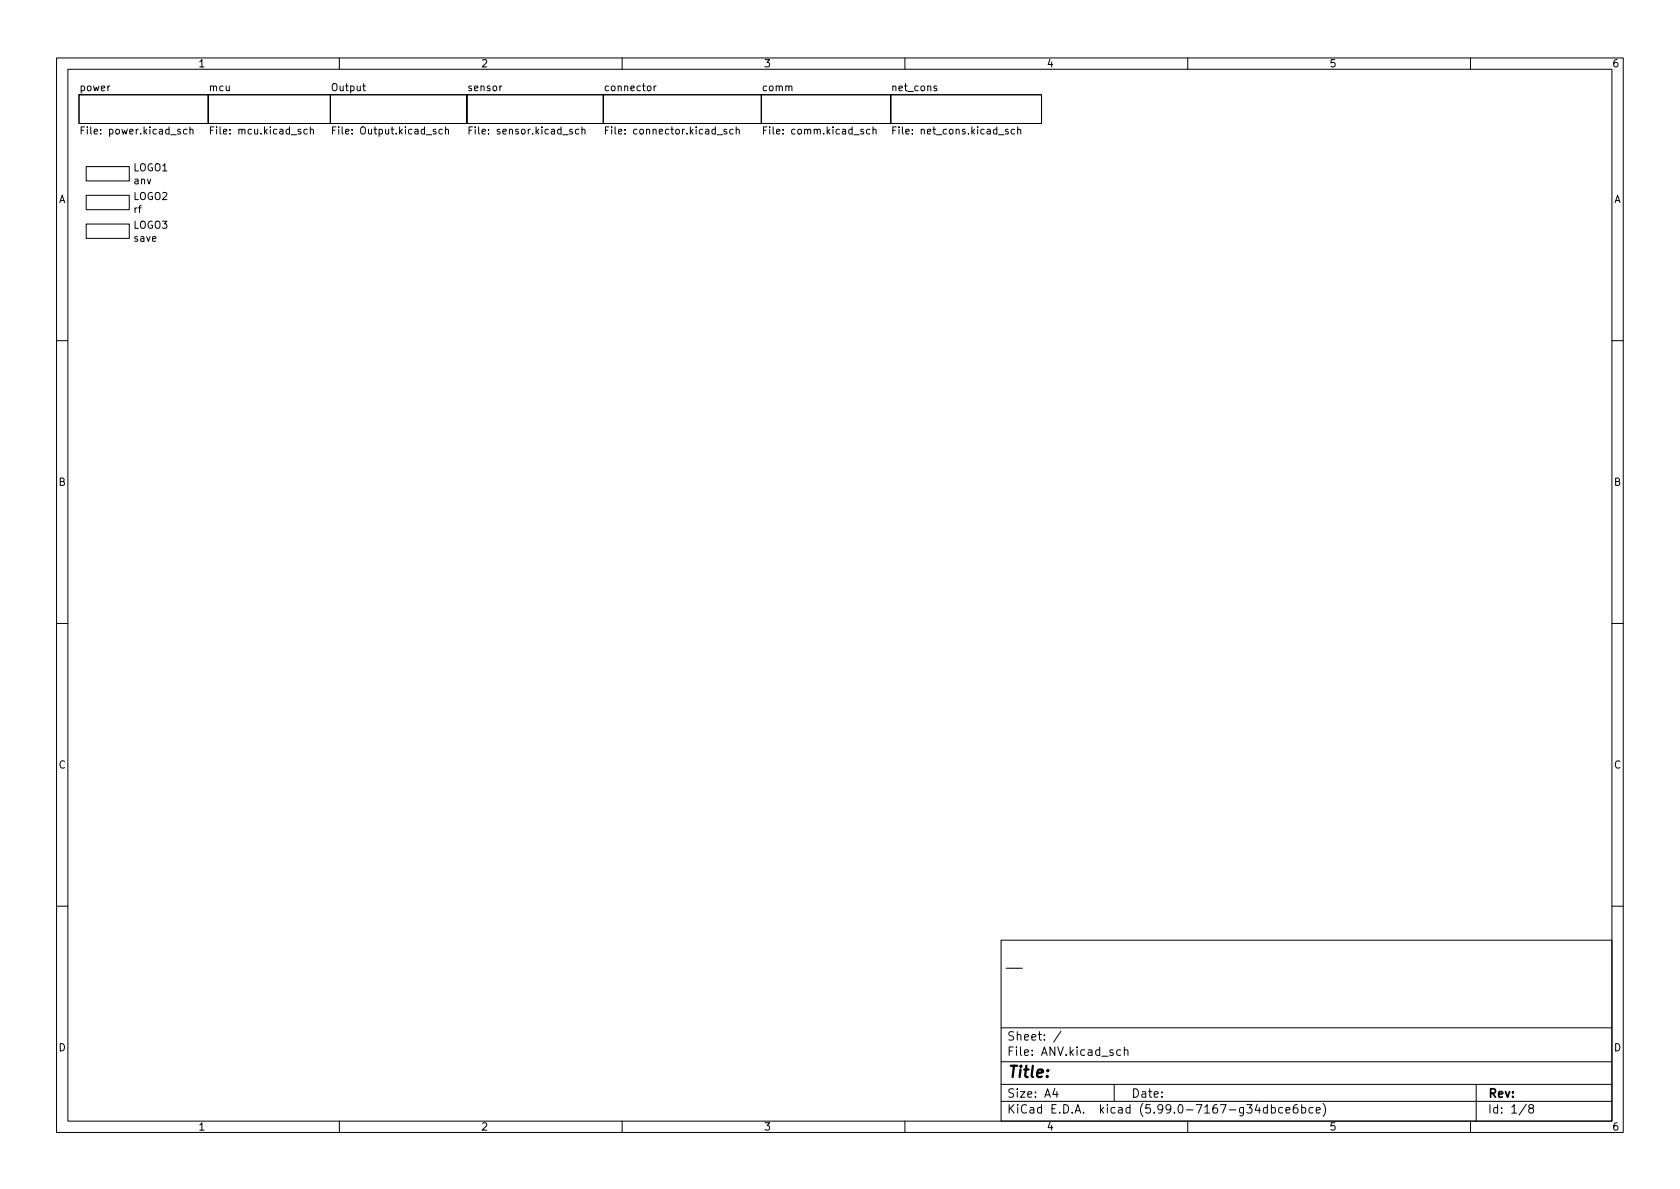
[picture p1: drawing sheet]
<svg xmlns="http://www.w3.org/2000/svg" width="297mm" height="210mm" viewBox="0 0 297 210" stroke-linecap="round" stroke-linejoin="round" font-family="sans-serif">
<g fill="none" stroke="#000" stroke-width=".18">
<path d="M10 10.2h277v190.1h-277zM12 12.2h273v186.1h-273zM14 16.8h22.8v5h-22.8zM36.8 16.8h21.6v5h-21.6zM58.4 16.8h24.1v5h-24.1zM60 10.2v2M82.5 16.8h24.2v5h-24.2zM106.7 16.8h27.9v5h-27.9zM110 10.2v2M115.6 15.2v.9M116 15.2l-.4 .2M134.6 16.8h22.9v5h-22.9z"/>
<path d="M157.5 16.8h26.6v5h-26.6zM160 10.2v2M165.6 15.3l-.3-.1-.2 .2 .1 .2 .4 .1v.3h-.5M210 10.2v2M260 10.2v2M14.4 23h.4M15 22.4h-.6v1.3M15.2 34.5h7.7v2.6h-7.7zM15.2 29.5h7.7v2.5h-7.7zM15.2 39.6h7.7v2.6h-7.7zM33 22.9h-.3l-.3 .2 .2 .5h.4M33.6 23l.2-.1h.3v.8"/>
<path d="M33.6 22.4v1.3M37.2 23h.4M37.8 22.4h-.6v1.3M54.3 22.9h-.3l-.3 .2 .1 .5h.5M54.9 23l.2-.1h.3v.8M54.9 22.4v1.3M58.8 23h.4M59.4 22.4h-.6v1.3M78.2 22.9h-.3l-.3 .2 .1 .5h.5M78.8 23l.1-.1h.3l.1 .8M78.8 22.4v1.3M82.9 23h.5"/>
<path d="M83.5 22.4h-.6v1.3M102.3 22.9h-.3l-.3 .2 .2 .5h.4M102.9 23l.2-.1h.3v.8M102.9 22.4v1.3M107.1 23h.4M107.7 22.4h-.6v1.3M128.5 22.9h-.3l-.2 .1v.2l.5 .1v.3h-.5M129.6 22.9h-.3l-.3 .2 .1 .5h.5M130.2 23l.1-.1h.3l.1 .8M130.2 22.4v1.3M135 23h.4M135.6 22.4h-.6v1.3"/>
<path d="M153.8 22.9h-.4l-.2 .2 .1 .5h.5M154.4 23l.1-.1h.3l.1 .8M154.4 22.4v1.3M157.9 23h.4M158.5 22.4h-.6v1.3M179.4 22.9h-.4l-.2 .2 .1 .5h.5M179.9 23l.2-.1h.3l.1 .8M179.9 22.4v1.3M10 60.2h2M285 60.2h2M10 110.2h2M285 110.2h2"/>
<path d="M10 160.2h2M177 166.3h108v32h-108zM285 160.2h2M60 198.3v2M110 198.3v2M160 198.3v2M177 194.8h108M177 191.8h108M177 187.8h108M177 181.8h108M186.5 192.5l-.4 1h1M186.9 193v1"/>
<path d="M187.6 182.4l-1.3 1.9M197 191.8v3M198.1 185.7l-.4-.1-.3 .3v.4l.2 .3h.5M198.8 185.8l.2-.2 .4 .1v.9M198.8 185.1v1.5M210 198.3v2M224.1 195.9l-.5-.1-.2 .3v.4l.1 .3h.6M224.1 195.3v1.5M224.8 195.9l.4-.1 .3 .3v.4l-.1 .3h-.6M224.8 195.3v1.5M226.8 195.9l-.4-.1-.3 .3v.4l.1 .3h.6M227.4 196.3l.7-.1-.1-.3-.4-.1-.2 .2v.8h.6"/>
<path d="M229.4 195.3a.59 .59 0 0 0-.8 .7v.5l.2 .3h.4l.2-.1 .1-.5-.1-.2-.5-.1-.3 .3M230.1 195.9l.5-.1 .3 .3v.4l-.2 .3h-.6M230.1 195.3v1.5M232.1 195.9l-.4-.1-.3 .3v.4l.2 .3h.5M232.7 196.3l.7-.1v-.3l-.5-.1-.2 .2 .1 .8h.6M233.9 195.1a1.72 1.72 0 0 1 0 2.3M260 198.3v2M261 191.8v6.5M269.9 195.3l-1.3 1.9M270.6 196l-.3-.3 .1-.2 .2-.2 .4 .1 .2 .2-.1 .2-.7 .2-.1 .3 .1 .4 .2 .1h.4l.2-.3-.1-.4-.2-.1"/>
</g>
<text font-size="2.8" x="178" y="190.6">Title:</text>
<g font-size="2.1">
<text x="178" y="184">Sheet: /</text>
<text x="178" y="186.7">File: ANV.kicad_sch</text>
<text x="178" y="196.9">KiCad E.D.A. kicad (5.99.0-7167-g34dbce6bce)</text>
<text x="178" y="194.1">Size: A4</text>
<text x="200" y="194.1">Date:</text>
<text x="263" y="194.1">Rev:</text>
<text x="263" y="196.9">Id: 1/8</text>
</g>
<g font-size="1.8">
<text x="35" y="11.9">1</text>
<text x="85" y="11.9">2</text>
<text x="135" y="11.9">3</text>
<text x="185" y="11.9">4</text>
<text x="235" y="11.9">5</text>
<text x="285" y="11.9">6</text>
<text x="14.2" y="16.1">power</text>
<text x="37.1" y="16.1">mcu</text>
<text x="58.7" y="16.1">Output</text>
<text x="82.8" y="16.1">sensor</text>
<text x="107.2" y="16.1">connector</text>
<text x="134.9" y="16.1">comm</text>
<text x="157.8" y="16.1">net_cons</text>
<text x="15" y="23.8">File: power.kicad_sch</text>
<text x="37.9" y="23.8">File: mcu.kicad_sch</text>
<text x="59.6" y="23.8">File: Output.kicad_sch</text>
<text x="83.7" y="23.8">File: sensor.kicad_sch</text>
<text x="108" y="23.8">File: connector.kicad_sch</text>
<text x="135.8" y="23.8">File: comm.kicad_sch</text>
<text x="158.7" y="23.8">File: net_cons.kicad_sch</text>
<text x="10.3" y="35.9">A</text>
<text x="23.6" y="35.4">LOGO2</text>
<text x="23.6" y="30.3">LOGO1</text>
<text x="23.7" y="32.6">anv</text>
<text x="285.3" y="35.9">A</text>
<text x="23.6" y="40.4">LOGO3</text>
<text x="23.7" y="37.7">rf</text>
<text x="23.7" y="42.7">save</text>
<text x="10.3" y="85.9">B</text>
<text x="285.3" y="85.9">B</text>
<text x="10.3" y="135.9">C</text>
<text x="285.3" y="135.9">C</text>
<text x="177.8" y="171.2">___</text>
<text x="10.3" y="185.9">D</text>
<text x="285.3" y="185.9">D</text>
<text x="35" y="199.9">1</text>
<text x="85" y="199.9">2</text>
<text x="135" y="199.9">3</text>
<text x="185" y="199.9">4</text>
<text x="235" y="199.9">5</text>
<text x="285" y="199.9">6</text>
</g>
</svg>
